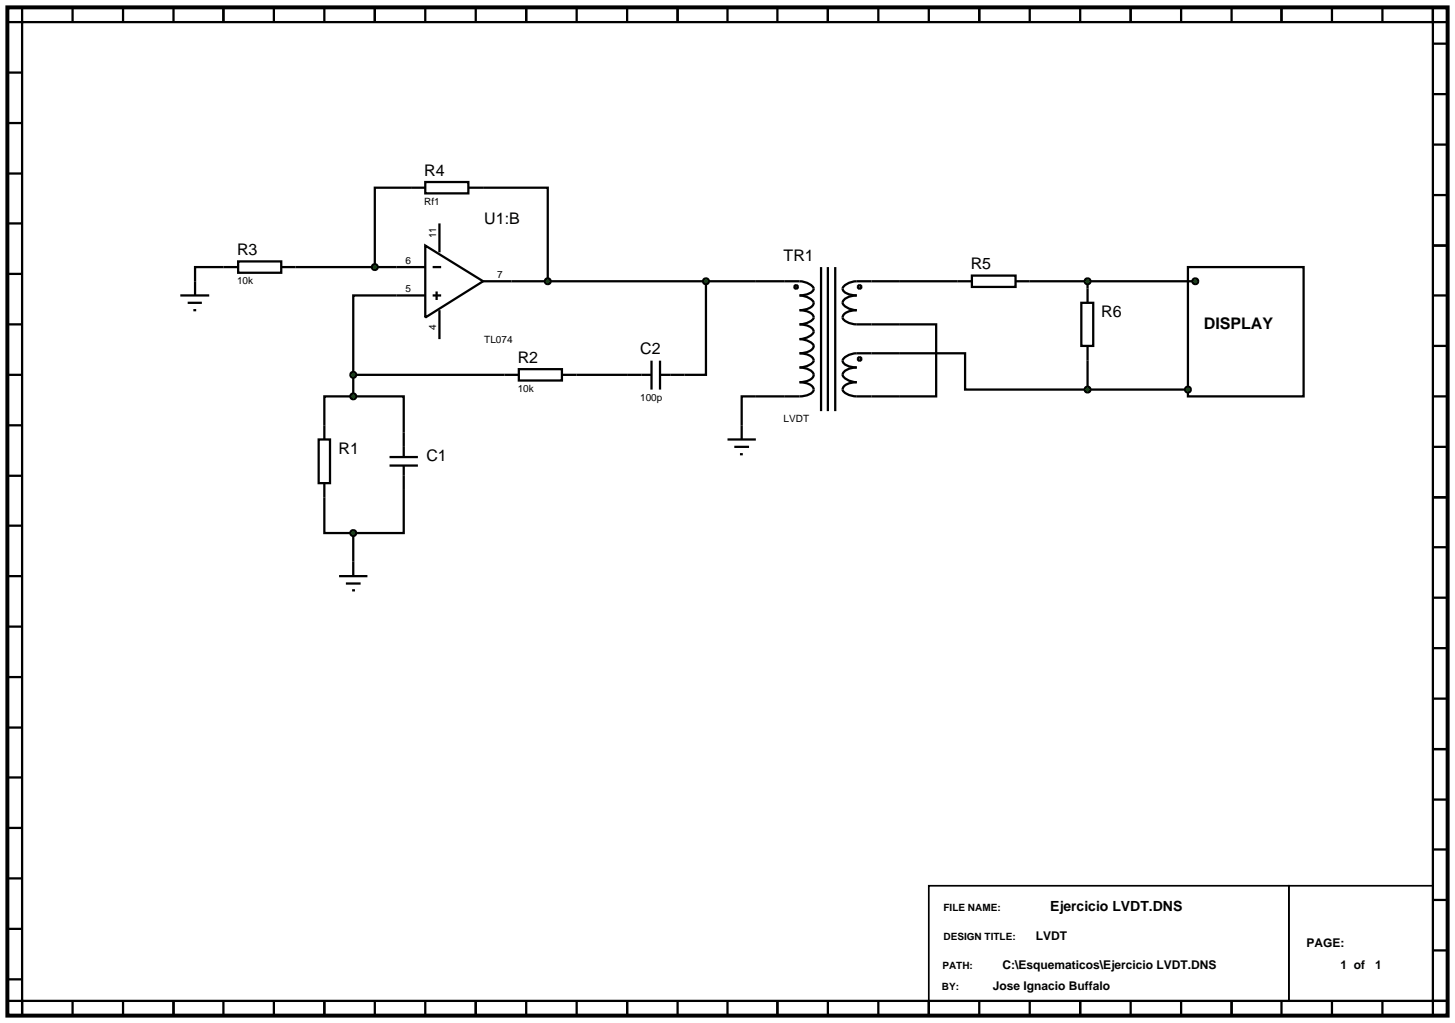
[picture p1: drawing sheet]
<svg xmlns="http://www.w3.org/2000/svg" width="257mm" height="180mm" viewBox="0 0 257 180" stroke-linecap="round" stroke-linejoin="round" font-family="sans-serif">
<g fill="none" stroke="#000" stroke-width=".4">
<path d="M75 32.1h7.6v2h-7.6zM75 33.1h-8.9v14M77.5 39.4v5.1M82.6 33.1h14v16.5M39.4 47.1h-5v2.5M52.1 47.1h22.9M75 52.1h-12.7v14M75 43.3l10.2 6.3-10.2 6.4zM76.3 47.1h1.5M76.3 52.1h1.5M77 51.4v1.5M77.5 54.7v5.1"/>
<path d="M85.2 49.6h48.1M124.5 49.6v16.5h-3.8M158.7 57.2h6.4v12.7h-6.4M158.7 49.6h10.2M181.6 49.6h29.2M191.8 49.6v1.3M62.3 69.9h8.9v6.4M62.3 69.9h-5.1v5.1M62.3 66.1v3.8M62.3 66.1h26.7M101.7 66.1h8.9M133.3 69.9h-2.5v5.1"/>
<path d="M158.7 62.3h11.5v6.4h21.6M191.8 63.6v5.1M191.8 68.7h17.7M57.2 87.7v6.3h5.1M62.3 94v5M71.2 86.4v7.6h-8.9"/>
</g>
<g fill="#004000" stroke="#000" stroke-width=".4">
<path d="M65.8 46.7l.3-.1-.5 .5zM66.1 46.6l.4 .2 .1 .3zM66.1 47.6l.5-.5-.1 .3zM65.6 47.1l.5 .5-.4-.2z"/>
<path d="M96.2 49.3l.4-.2-.5 .5zM96.6 49.1l.3 .1 .2 .4zM97.1 49.6l-.1 .3-.4 .2zM96.1 49.6l.5 .5-.4-.2z"/>
</g>
<g fill="#004000">
<path d="M66.1 46.6l.5 .5-.5 .5-.5-.5z"/>
<path d="M96.1 49.6l.5-.5 .5 .5-.5 .5z"/>
</g>
<path d="M1.3 1.3h254v177.8h-254z" fill="none" stroke="#000" stroke-width=".7" stroke-linecap="butt"/>
<g fill="none" stroke="#000" stroke-width=".4">
<path d="M1.3 12.8h2.6M3.9 3.9h248.8v172.6h-248.8zM3.9 1.3v2.6h-2.6M252.7 1.3v2.6h2.6M1.3 21.7h2.6M1.3 30.6h2.6M1.3 39.4h2.6M56.2 77.5h2v7.7h-2zM57.2 75v2.5M71.2 76.3v4.3M57.2 85.2v2.5M68.7 82.1h5"/>
<path d="M68.7 80.6h5M71.2 82.1v4.3M1.3 176.5h2.6v2.6M255.3 176.5h-2.6v2.6"/>
</g>
<path d="M163.8 156.2h63.5v20.3h-63.5zM227.3 156.2h25.4v20.3h-25.4z" fill="none" stroke="#000" stroke-width=".3"/>
<path d="M62 69.5l.3-.1-.5 .5zM62.3 69.4l.4 .2 .1 .3zM62.3 70.4l.5-.5-.2 .4zM61.8 69.9l.5 .5-.4-.2z" fill="#004000" stroke="#000" stroke-width=".4"/>
<path d="M62.3 69.4l.5 .5-.5 .5-.5-.5z" fill="#004000"/>
<path d="M62.3 99v2.6M59.8 101.6h5M61 102.9h2.6M62.1 104.1h.5" fill="none" stroke="#000" stroke-width=".4"/>
<path d="M62 93.6l.3-.1-.5 .5zM62.3 93.5l.4 .2 .1 .3zM62.3 94.5l.5-.5-.2 .4zM61.8 94l.5 .5-.3-.1z" fill="#004000" stroke="#000" stroke-width=".4"/>
<path d="M62.3 93.5l.5 .5-.5 .5-.5-.5z" fill="#004000"/>
<path d="M39.4 47.1h2.6M42 46.1h7.6v2h-7.6zM49.6 47.1h2.5M89 66.1h2.5M91.5 65.1h7.6v2h-7.6zM99.1 66.1h2.6M110.6 66.1h4.3M114.9 63.6v5.1M116.4 66.1h4.3M116.4 63.6v5.1" fill="none" stroke="#000" stroke-width=".4"/>
<path d="M61.9 65.8l.4-.2-.5 .5zM62.3 65.6l.3 .1 .2 .4zM62.3 66.6l.5-.5-.2 .4zM61.8 66.1l.5 .5-.4-.2z" fill="#004000" stroke="#000" stroke-width=".4"/>
<path d="M61.8 66.1l.5-.5 .5 .5-.5 .5z" fill="#004000"/>
<g fill="none" stroke="#000" stroke-width=".4">
<path d="M133.3 49.6h7.7a2.73 2.73 0 0 1 2.5 1.3 1.49 1.49 0 0 1-1.3 1l-1.2 .2a2.73 2.73 0 0 1 2.5 1.3 1.5 1.5 0 0 1-1.3 1.1l-1.2 .2a3.1 3.1 0 0 1 2.4 .9l.1 .4a2.7 2.7 0 0 1-2.5 1.2 3.1 3.1 0 0 1 2.4 .9 .9 .9 0 0 1-.7 1.2l-1.1 .4-.6 .1a2.7 2.7 0 0 1 2.5 1.2 1.5 1.5 0 0 1-1.3 1.1l-1.2 .2a3.1 3.1 0 0 1 2.4 .9l.1 .4a2.7 2.7 0 0 1-2.5 1.2 2.4 2.4 0 0 1 2.5 1.3 1.5 1.5 0 0 1-1.3 1.1l-1.2 .2a3.1 3.1 0 0 1 2.4 .9 .89 .89 0 0 1-.7 1.3l-1.7 .3h-7.7M144.8 47.1v25.4M146 47.1v25.4M147.3 47.1v25.4M158.7 49.6h-7.6a2.6 2.6 0 0 0-2.5 1.3 1.43 1.43 0 0 0 1.3 1l1.2 .2a2.31 2.31 0 0 0-2.5 1.3 2.6 2.6 0 0 0 2.5 1.3 2.98 2.98 0 0 0-2.4 .9 .85 .85 0 0 0 .7 1.2l1.1 .3 .6 .1h7.6M158.7 62.3h-7.6a2.6 2.6 0 0 0-2.5 1.3 1.43 1.43 0 0 0 1.3 1l1.2 .2a2.31 2.31 0 0 0-2.5 1.3 2.6 2.6 0 0 0 2.5 1.3 2.98 2.98 0 0 0-2.4 .9 .85 .85 0 0 0 .7 1.2l1.1 .3 .6 .1h7.6"/>
<circle cx="140.4" cy="50.6" r=".31"/>
<circle cx="151.6" cy="50.6" r=".31"/>
<circle cx="151.6" cy="63.3" r=".31"/>
</g>
<path d="M124.1 49.3l.4-.2-.5 .5zM124.5 49.1l.3 .1 .2 .4zM125 49.6l-.1 .3-.4 .2zM124 49.6l.5 .5-.4-.2z" fill="#004000" stroke="#000" stroke-width=".4"/>
<path d="M124 49.6l.5-.5 .5 .5-.5 .5z" fill="#004000"/>
<g fill="none" stroke="#000" stroke-width=".4">
<path d="M31.8 52.1h5.1M33.1 53.4h2.5M34.1 54.7h.5M34.4 49.6v2.5M168.9 49.6h2.5M171.4 48.6h7.7v2h-7.7zM179.1 49.6h2.5M190.7 53.4h2.1v7.6h-2.1zM191.8 50.9v2.5M209.5 47.1h20.4v22.8h-20.4zM128.3 77.5h5M129.5 78.8h2.6"/>
<path d="M130.8 75v2.5M191.8 61v2.6M130.5 80.1h.5"/>
</g>
<g fill="#004000" stroke="#000" stroke-width=".4">
<path d="M210.4 49.3l.4-.2-.5 .5zM210.8 49.1l.3 .1 .2 .4zM211.3 49.6l-.1 .3-.4 .2zM210.3 49.6l.5 .5-.4-.2z"/>
<path d="M209.1 68.4l.4-.2-.5 .5zM209.5 68.2l.3 .1 .2 .4zM209.5 69.2l.5-.5-.2 .4zM209 68.7l.5 .5-.4-.2z"/>
<path d="M191.4 68.4l.4-.2-.5 .5zM191.8 68.2l.4 .2 .1 .3zM192.3 68.7l-.1 .3-.4 .2zM191.3 68.7l.5 .5-.4-.2z"/>
<path d="M191.4 49.3l.4-.2-.5 .5zM191.8 49.1l.4 .2 .1 .3zM192.3 49.6l-.1 .3-.4 .2zM191.3 49.6l.5 .5-.4-.2z"/>
</g>
<g fill="#004000">
<path d="M210.3 49.6l.5-.5 .5 .5-.5 .5z"/>
<path d="M209.5 68.2l.5 .5-.5 .5-.5-.5z"/>
<path d="M191.3 68.7l.5-.5 .5 .5-.5 .5z"/>
<path d="M191.3 49.6l.5-.5 .5 .5-.5 .5z"/>
</g>
<g fill="none" stroke="#000" stroke-width=".4">
<path d="M12.8 1.3v2.6M21.7 1.3v2.6M30.6 1.3v2.6M39.4 1.3v2.6M48.3 1.3v2.6M57.2 1.3v2.6M66.1 1.3v2.6M75 1.3v2.6M83.9 1.3v2.6M92.8 1.3v2.6M101.7 1.3v2.6M110.6 1.3v2.6"/>
<path d="M119.5 1.3v2.6M128.3 1.3v2.6M137.1 1.3v2.6M146 1.3v2.6M154.9 1.3v2.6M163.8 1.3v2.6M172.7 1.3v2.6M181.6 1.3v2.6M190.5 1.3v2.6M199.4 1.3v2.6M208.3 1.3v2.6M217.2 1.3v2.6"/>
<path d="M226 1.3v2.6M234.9 1.3v2.6M243.8 1.3v2.6M252.7 1.3v2.6M252.7 7.7h2.6M252.7 16.6h2.6M252.7 25.5h2.6M252.7 34.4h2.6M1.3 57.2h2.6M1.3 48.3h2.6M252.7 43.3h2.6M252.7 52.1h2.6"/>
<path d="M1.3 66.1h2.6M1.3 75h2.6M252.7 61h2.6M252.7 69.9h2.6M252.7 78.8h2.6M1.3 83.9h2.6M1.3 92.7h2.6M252.7 87.7h2.6M252.7 96.5h2.6M1.3 101.6h2.6M1.3 110.5h2.6M1.3 119.4h2.6"/>
<path d="M252.7 105.4h2.6M252.7 114.3h2.6M1.3 128.3h2.6M1.3 137.1h2.6M252.7 132.1h2.6M252.7 123.2h2.6M1.3 146h2.6M1.3 154.9h2.6M252.7 141h2.6M252.7 149.8h2.6M252.7 158.7h2.6M1.3 163.8h2.6"/>
<path d="M1.3 172.7h2.6M3.9 176.5v2.6M12.8 176.5v2.6M21.7 176.5v2.6M30.6 176.5v2.6M39.4 176.5v2.6M48.3 176.5v2.6M57.2 176.5v2.6M66.1 176.5v2.6M75 176.5v2.6M83.9 176.5v2.6M92.8 176.5v2.6"/>
<path d="M101.7 176.5v2.6M110.6 176.5v2.6M119.5 176.5v2.6M128.3 176.5v2.6M137.1 176.5v2.6M146 176.5v2.6M154.9 176.5v2.6M163.8 176.5v2.6M172.7 176.5v2.6M181.6 176.5v2.6M190.5 176.5v2.6M199.4 176.5v2.6"/>
<path d="M208.3 176.5v2.6M217.2 176.5v2.6M226 176.5v2.6M234.9 176.5v2.6M243.8 176.5v2.6M252.7 167.6h2.6M252.7 176.5h2.6"/>
</g>
<g font-size="2.8">
<text x="74.8" y="31">R4</text>
<text x="85.4" y="39.6">U1:B</text>
<text x="41.8" y="45">R3</text>
<text x="138.2" y="46">TR1</text>
<text x="171.2" y="47.5">R5</text>
<text x="194.2" y="56">R6</text>
<text x="212.3" y="58.1">DISPLAY</text>
<text x="91.3" y="64">R2</text>
<text x="112.9" y="62.5">C2</text>
<text x="59.7" y="80.1">R1</text>
<text x="75.2" y="81.4">C1</text>
</g>
<text font-size="2.5" x="185.2" y="160.7">Ejercicio LVDT.DNS</text>
<g font-size="2.1">
<text x="182.7" y="165.7">LVDT</text>
<text x="230.4" y="167">PAGE:</text>
<text x="176.8" y="170.8">C:\Esquematicos\Ejercicio LVDT.DNS</text>
<text x="236.4" y="170.8">1 of</text>
<text x="242.5" y="170.8">1</text>
<text x="175.1" y="174.6">Jose Ignacio Buffalo</text>
</g>
<g font-size="1.8">
<text x="74.8" y="36.1">Rf1</text>
<text x="76.9" y="42" transform="rotate(-90 76.9 42)">11</text>
<text x="71.5" y="46.5">6</text>
<text x="41.8" y="50.1">10k</text>
<text x="71.5" y="51.5">5</text>
<text x="87.7" y="49">7</text>
<text x="76.9" y="58.2" transform="rotate(-90 76.9 58.2)">4</text>
<text x="85.4" y="60.5">TL074</text>
<text x="91.3" y="69.1">10k</text>
<text x="112.9" y="70.7">100p</text>
<text x="138.2" y="74.5">LVDT</text>
<text x="166.4" y="160.6">FILE NAME:</text>
<text x="166.4" y="165.7">DESIGN TITLE:</text>
<text x="166.2" y="170.8">PATH:</text>
<text x="166.1" y="174.6">BY:</text>
</g>
</svg>
